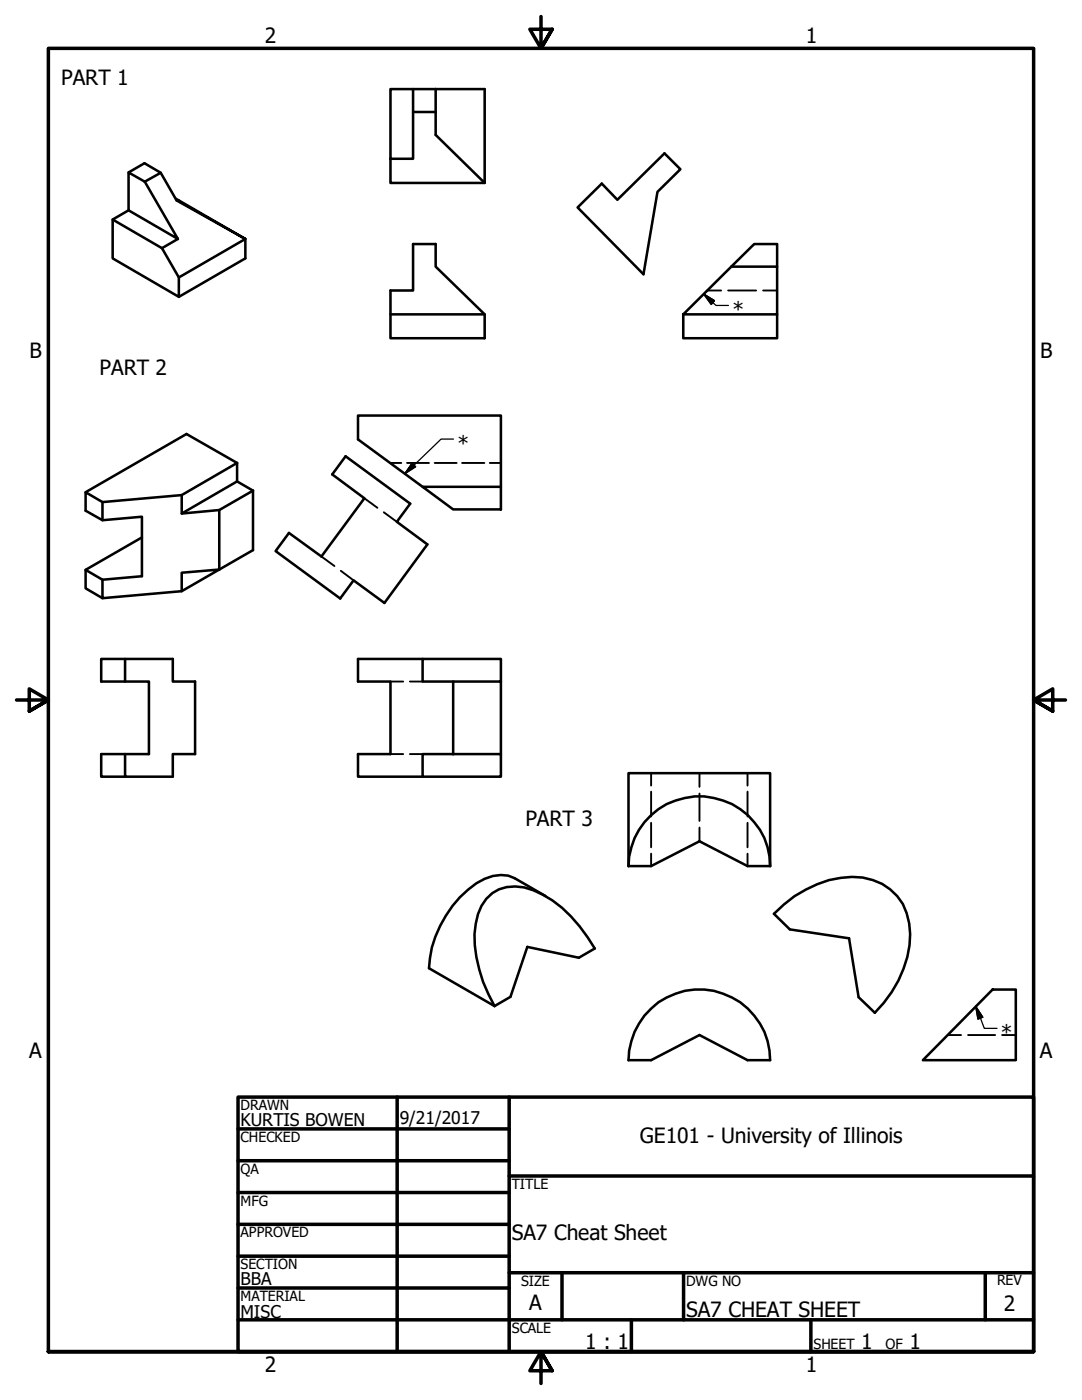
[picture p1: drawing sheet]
<svg xmlns="http://www.w3.org/2000/svg" width="216mm" height="279mm" viewBox="0 0 216 279" stroke-linecap="round" stroke-linejoin="round" font-family="sans-serif">
<!-- layer: Visible (ANSI) -->
<g fill="none" stroke="#000" stroke-width=".51">
<path d="M77.9 17.8h4.5v13.9h-4.5zM82.4 17.8h14.3v18.7l-9.8-9.6v-9.1M25.7 34.4l3.2 1.9 6.6 11.4-9.8-5.7zM25.7 34.4l3.1-1.8 3.3 1.9 3.1 5.5 13.8 7.7-13.9-8M32.1 34.5l-3.2 1.8M77.9 31.7v4.8h18.8M82.4 22.4h4.5M22.5 43.8v7.8l13.2 7.6v-3.8M25.7 42l-3.2 1.8 9.8 5.7 3.2-1.8M32.3 49.5l3.4 5.9 13.3-7.7v3.9l-13.3 7.6M115.3 41.4l4.8-4.8 3.1 3.3 9.4-9.3 3.2 3.2-4.6 4.5-2.8 16.4zM145.9 53.2l4.6-4.5h4.6v4.5"/>
<path d="M77.9 62.7v4.8h18.8v-4.8l-9.8-9.5v-4.5h-4.5v9.3h-4.5v4.7h18.8M136.3 62.7l9.6-9.5h9.2v9.5zM136.3 62.7v4.8h18.8v-4.8M36.3 98.8l-15.9 1.4-3.3-2v3.7l3.3 1.9 7.9-.7v11.9l-7.9 .7M47.3 92.4l-11 6.4v3.7l7.5-.7 6.7-3.9M47.3 92.4v3.7l-11 6.4M47.3 92.4l-10.1-5.8-20.1 11.6M47.3 96.1l3.2 1.8M50.5 97.9v11.9l-14.2 8.2v-3.7l7.5-.6v-11.9M69 91.1l12.9 9.4-2.7 3.6 6.1 4.5-8.6 11.7-6.2-4.5-2.6 3.6-12.9-9.4 2.7-3.6 6.4 4.7 8.6-11.7-6.4-4.7zM84.3 97.2l-12.9-9.5v-4.8h28.5v14.3M84.3 97.2h15.6v4.5h-9.5z"/>
<path d="M17.1 113.7v3.7l3.3 2M20.4 115.7v3.7l15.9-1.4M20.4 100.2v3.6M28.3 107.3l-11.2 6.4 3.3 2M25 131.5v4.5M84.3 131.5h-12.9v4.5h6.5v14.5h-6.5v4.5h12.9M90.4 136v14.5M99.9 136h-15.6v-4.5h15.6v19M25 150.5v4.5h9.5v-4.5h4.4v-14.5h-4.4v-4.5h-14.3v4.5h9.5v14.5h-9.5v4.5h4.8M84.3 150.5h15.6v4.5h-15.6zM97 179.4a8 8 0 0 1 9.4-1.7 23.6 23.6 0 0 1 10.8 9.3l1.5 2.3-3.2 1.8-10.3-2.1-3.3 9.9-3.2 1.9a28.9 28.9 0 0 1-4-14.4 11.7 11.7 0 0 1 2.3-7zM108.8 178.8l-6.1-3.5a6.7 6.7 0 0 0-6 .1 20.7 20.7 0 0 0-9.8 11.5l-.7 2.2-.6 4.1 13.1 7.6"/>
<path d="M125.4 172.8a14.1 14.1 0 0 1 14.1-13.9 14.1 14.1 0 0 1 14.2 13.9M125.4 172.8v-18.5h28.3v18.5M125.4 172.8h4.5l9.7-4.9 9.6 4.9h4.5M154.4 182.4a21.8 21.8 0 0 1 17.7-7.3 10.8 10.8 0 0 1 9.5 11.3 22.7 22.7 0 0 1-7 15.7l-3.3-3.1-1.9-11.7-11.8-1.8zM198.1 197.5h4.6v14.1h-18.6zM129.9 201.3a14.1 14.1 0 0 1 15.3-2.6 14.1 14.1 0 0 1 8.5 12.9h-4.5l-9.6-5-9.7 5h-4.5a14.1 14.1 0 0 1 4.5-10.3z"/>
</g>
<!-- layer: Hidden (ANSI) -->
<g fill="none" stroke="#000" stroke-width=".38">
<path d="M141.1 58h2.8M145.3 58h5.6M152.3 58h2.8M72.7 99.4l2.6 1.9M77.9 92.4h2.2M81.2 92.4h4.4M86.7 92.4h4.4M92.2 92.4h4.4M97.7 92.4h2.2M64.1 111.1l2.6 1.9M68 113.9l2.5 1.9M76.6 102.2l2.6 1.9"/>
<path d="M77.9 136h2.6M81.8 136h2.5M77.9 150.5h2.6M81.8 150.5h2.5M129.9 154.3v2.5M129.9 158v4.9M139.6 154.3v2.7M139.6 158.4v5.4M149.2 154.3v2.5M149.2 158v4.9M129.9 164.2v4.9M129.9 170.4v2.4"/>
<path d="M139.6 165.2v2.7M149.2 164.2v4.9M149.2 170.4v2.4M189.1 206.6h2.7M193.2 206.6h5.4M200 206.6h2.7"/>
</g>
<!-- layer: Border (ANSI) -->
<g fill="none" stroke="#000" stroke-width=".7">
<path d="M107.9 3.3v6.4l-2.2-3.9h4.5l-2.3 3.9 2.3-3.9M3.3 139.7h6.4l-3.9-2.2v4.4l3.9-2.2-3.9 2.2M212.6 139.7h-6.4l3.9-2.2v4.4l-3.9-2.2 3.9 2.2M47.5 218.9h158.7v50.8h-158.7zM79.2 218.9v50.8M101.6 218.9v50.8M47.5 225.3h54.1M47.5 231.6h54.1M47.5 238h54.1M101.6 234.7h104.6M47.5 244.3h54.1M47.5 250.7h54.1"/>
<path d="M47.5 257h54.1M101.6 254h104.6M112.1 254v9.4M136.4 254v9.4M196.6 254v9.4M9.7 269.7v-260h196.5v260h-196.5h196.5M47.5 263.4h158.7M110.2 273.6l-2.3-3.9 2.3 3.9h-4.5l2.2-3.9v6.4M126 263.4v6.3M161.8 263.4v6.3"/>
</g>
<!-- layer: Symbol (ANSI) -->
<path d="M140.4 58.7l2.2 1.3-.7 .8zM140.4 58.7l2.5 2.3h2.5M82.2 92.5l.7 .7-2.1 1.4zM90.5 87.6h-2.5l-7.2 7M194.7 200.9l1.4 2.1-1 .4zM194.7 200.9l1.7 4.3h2.5" fill="none" stroke="#000" stroke-width=".25"/>
<path d="M140.4 58.7l2.2 1.3zM140.4 58.7l2.2 1.3-.7 .8zM82.2 92.5l-1.4 2.1zM82.2 92.5l.7 .7-2.1 1.4zM194.7 200.9l1.4 2.1zM194.7 200.9l1.4 2.1-1 .4z" fill="#000" stroke="#000" stroke-width=".25"/>
<g font-size="4.2">
<text x="52.8" y="8.6">2</text>
<text x="160.8" y="8.6">1</text>
<text x="12.2" y="16.9">PART 1</text>
<text x="146.2" y="63.2">*</text>
<text x="5.9" y="71.4">B</text>
<text x="207.6" y="71.4">B</text>
<text x="19.9" y="74.7">PART 2</text>
<text x="91.3" y="89.9">*</text>
<text x="104.8" y="164.8">PART 3</text>
<text x="199.7" y="207.5">*</text>
<text x="5.8" y="211.1">A</text>
<text x="207.5" y="211.1">A</text>
<text x="127.7" y="228">GE101 - University of Illinois</text>
<text x="102.1" y="247.5">SA7 Cheat Sheet</text>
<text x="105.6" y="261.5">A</text>
<text x="136.9" y="262.8">SA7 CHEAT SHEET</text>
<text x="200.3" y="261.6">2</text>
<text x="116.8" y="269.2">1 : 1</text>
<text x="171.8" y="269.2">1</text>
<text x="181.5" y="269.2">1</text>
<text x="52.8" y="273.8">2</text>
<text x="160.8" y="273.8">1</text>
</g>
<g font-size="3.5">
<text x="48" y="224.7">KURTIS BOWEN</text>
<text x="79.8" y="224.2">9/21/2017</text>
<text x="48" y="256.5">BBA</text>
<text x="48" y="263">MISC</text>
</g>
<g font-size="2.8">
<text x="48" y="221.5">DRAWN</text>
<text x="48" y="227.9">CHECKED</text>
<text x="48" y="234.3">QA</text>
<text x="102.1" y="237.2">TITLE</text>
<text x="48" y="240.6">MFG</text>
<text x="48" y="247">APPROVED</text>
<text x="48" y="253.2">SECTION</text>
<text x="104" y="256.6">SIZE</text>
<text x="136.9" y="256.6">DWG NO</text>
<text x="198.9" y="256.5">REV</text>
<text x="48" y="259.7">MATERIAL</text>
<text x="102.1" y="266">SCALE</text>
<text x="162.3" y="269.2">SHEET</text>
<text x="176.7" y="269.2">OF</text>
</g>
</svg>
